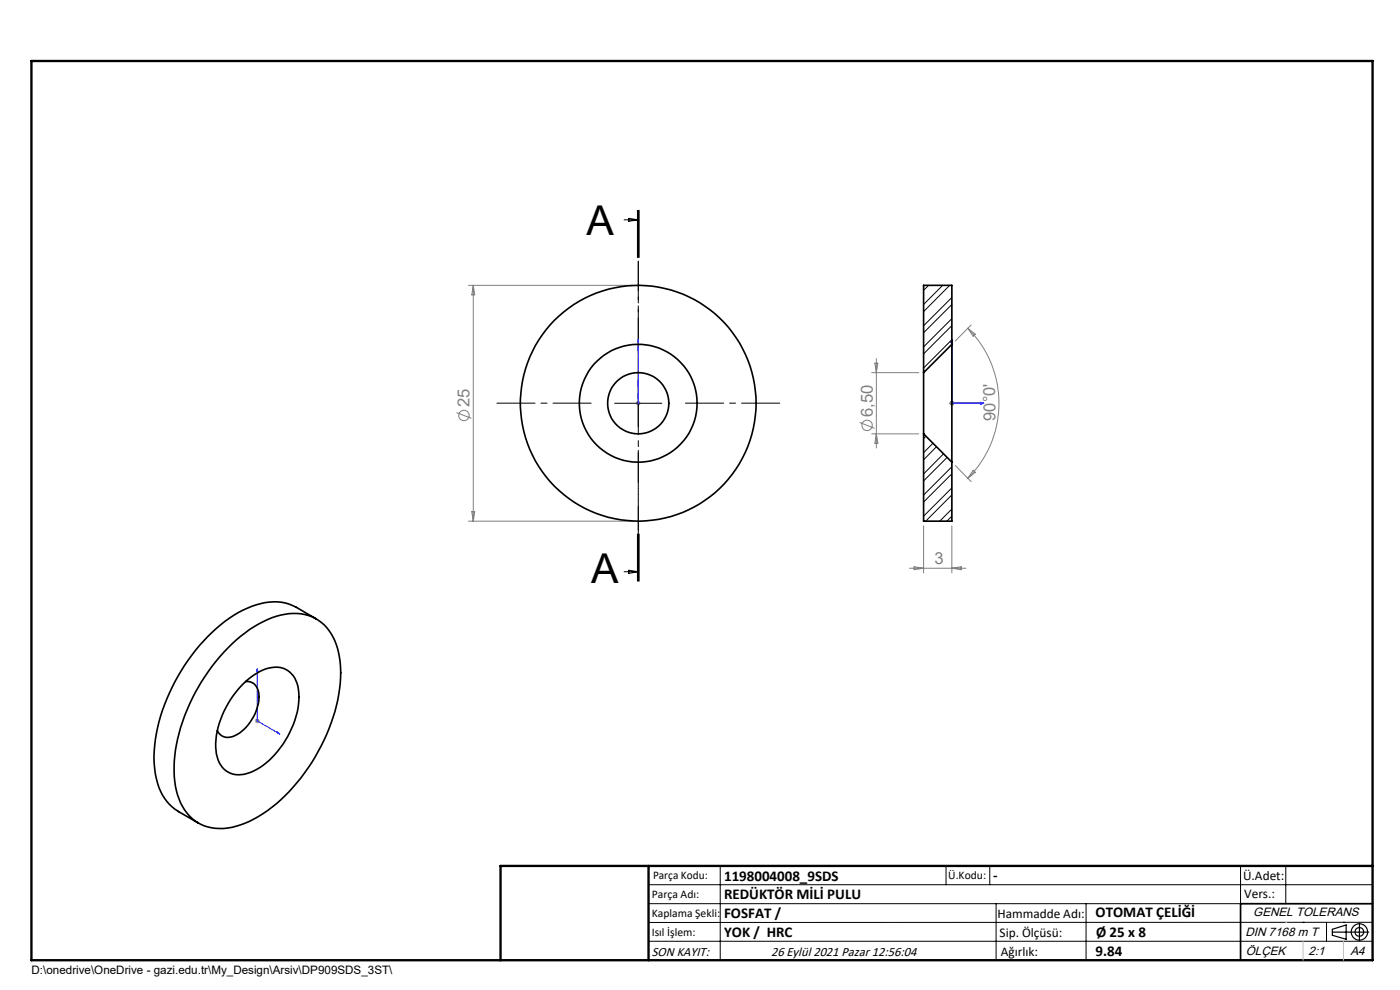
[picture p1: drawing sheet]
<svg xmlns="http://www.w3.org/2000/svg" width="297mm" height="210mm" viewBox="0 0 297 210" stroke-linecap="round" stroke-linejoin="round" font-family="sans-serif">
<g fill="none" stroke="#808080" stroke-width=".21">
<path d="M99.4 60.5h35M100.4 60.5v50.1M100.4 60.5l.3 2h-.6zM184.9 79h10M185.6 77h.6l-.3 2zM185.9 76.1v18.9M205.3 69.6a22.5 22.5 0 0 1 0 31.9M205.3 69.6l1.6 1.3-.5 .4zM206 68.9l-3.4 3.4M96.8 87.5l3.2 1.3M134.9 85.5h1M135 85.2l.7 .7"/>
<path d="M135.4 85v1M135.7 85.2l-.7 .7M182.4 89.6l3.1 1.3M184.9 92h10M185.9 92l.3 2h-.6zM201.4 85.5h1M201.6 85.2l.7 .7M201.9 85v1M202.3 85.2l-.7 .7M202.6 98.7l3.4 3.5M206.4 99.8l.5 .4-1.6 1.3zM99.4 110.6h35"/>
<path d="M100.1 108.5h.6l-.3 2.1zM195.9 111.5v10M201.9 111.5v10M192.9 120.5h12M193.9 120.2l2 .3-2 .4zM201.9 120.5l2-.3v.7zM54.1 152.9h1M54.2 152.6l.7 .7M54.6 152.4v1M54.9 152.6l-.7 .7"/>
<circle cx="98.4" cy="88.1" r="1.1"/>
<circle cx="183.9" cy="90.2" r="1.1"/>
</g>
<g fill="none" stroke="#000" stroke-width=".25">
<path d="M282.6 197.7h7.8M282.6 197.1l3-.9v3l-3-.8zM288.4 195.8v3.8M106.2 203.7h185"/>
<circle cx="288.4" cy="197.7" r="1.74"/>
<circle cx="288.4" cy="197.7" r=".93"/>
</g>
<path d="M135.4 72v.7v-.7M135.4 72v13.5M201.9 72l.2 .7h-.3zM201.9 72v13.5h6.8M135.4 85.4v.3zM135.4 85.5h.1M208 85.4l.7 .1-.7 .2zM54.6 141.9v11l4.8 2.8M54.6 141.9l.1 .6-.2-.1zM58.9 155.3l.5 .4-.5-.1z" fill="none" stroke="#00f" stroke-width=".21"/>
<path d="M135.4 75.5v-20M125.4 85.5h-20M135.4 95.5v20M145.4 85.5h20" fill="none" stroke="#000" stroke-width=".21" stroke-dasharray="15.2 1.3 1.3 1.3" stroke-dashoffset="7.1"/>
<path d="M135.4 44.6v78.7" fill="none" stroke="#000" stroke-width=".21" stroke-dasharray="6.3 1.3 1.3 1.3" stroke-dashoffset="-.6"/>
<g fill="none" stroke="#000" stroke-width=".21">
<path d="M132.4 46.6h3M133.4 46.3l2 .3-2 .3zM135.2 44.6v10M135.4 44.6v10M135.6 44.6v10M130.4 85.5h10M135.4 80.5v10M135.2 113.3v10M135.4 113.3v10M135.6 113.3v10zM132.4 121.3h3M133.4 121l2 .3-2 .3z"/>
<path d="M137.6 187.7h153.6M137.6 191.7h153.6M137.6 199.7h153.6M152.8 183.7v20M200.7 183.7v4M210 183.7v4M211.3 191.7v12M230.4 191.7v12M263.2 183.7v20M272.8 183.7v8M276.4 195.6h.1M281.4 195.6v4.1"/>
<path d="M285 195.6h.1M291.2 195.6l-153.6 .1"/>
</g>
<path d="M291.2 191.7h-28v12" fill="none" stroke="#000" stroke-width=".35"/>
<path d="M6.7 12.9h284.5v190.8h-284.5zM137.6 183.7v20M291.2 183.7h-185v20" fill="none" stroke="#000" stroke-width=".5"/>
<path d="M276.4 199.7v4M285 199.7v4" fill="none" stroke="#c0c0c0" stroke-width=".21"/>
<path d="M272.8 195.6h.1" fill="none" stroke="#c0c0c0" stroke-width=".25"/>
<g fill="#00f">
<path d="M135.4 85.4v.3zM135.4 72v.7z"/>
<path d="M58.9 155.3l.5 .4-.5-.1zM54.6 141.9l.1 .6-.2-.1z"/>
<path d="M208 85.4l.7 .1-.7 .2zM201.9 72l.2 .7h-.3zM208 85.4l.7 .1-.7 .2zM201.9 72l.2 .7h-.3z"/>
</g>
<g fill="none" stroke="#000" stroke-width=".35">
<path d="M195.9 79v13M201.9 73.1v24.9M201.9 73.1v-12.6h-6v18.5M201.9 73.1l-6 5.9M195.9 92v18.6h6v-12.6M195.9 92l6 6M48.3 137.5a22.7 22.7 0 0 1 13-7.3 9.3 9.3 0 0 1 10.3 7.5 27.4 27.4 0 0 1-1.8 16.9 38.7 38.7 0 0 1-15 18.6 13.7 13.7 0 0 1-11.4 2 10 10 0 0 1-6-7.5 28.4 28.4 0 0 1 2.3-17 42.3 42.3 0 0 1 8.6-13.2zM67.1 131.3l-4.2-2.5a10.8 10.8 0 0 0-9.5-.2 30.7 30.7 0 0 0-13.5 11.4 36.5 36.5 0 0 0-7.2 22.3 12.1 12.1 0 0 0 4.4 9.4l5 2.9M51.2 145.5a10.6 10.6 0 0 1 7.7-4 5.2 5.2 0 0 1 4.5 5.6 18.9 18.9 0 0 1-5.7 13.6 10.1 10.1 0 0 1-7.7 3.6 5.1 5.1 0 0 1-4.2-5.1 18.8 18.8 0 0 1 5.4-13.7zM52.1 144.6a2.7 2.7 0 0 1 2.8 3.2 9.9 9.9 0 0 1-5.5 8.4 2.46 2.46 0 0 1-3.3-1.2"/>
<circle cx="135.4" cy="85.5" r="12.5"/>
<circle cx="135.4" cy="85.5" r="6.5"/>
<circle cx="135.4" cy="85.5" r="25"/>
</g>
<g fill="none" stroke="#000" stroke-width=".21">
<path d="M197 60.5l-1.1 1.1M200 60.5l-4.1 4.1M201.5 60.5l-5.6 5.6M201.9 63.1l-6 6M201.9 67.6l-6 6M201.9 72.1l-6 6M201.9 64.6l-6 6M201.9 69.1l-6 6M196.4 92.5l-.5 .5M197.9 94l-2 2M198.6 94.8l-2.7 2.7M200.2 96.3l-4.3 4.2"/>
<path d="M200.9 97l-5 5M201.9 99l-6 6M201.9 103.5l-6 6M201.9 108l-2.5 2.6M201.9 100.5l-6 6M201.9 105l-5.5 5.6M201.9 109.5l-1 1.1"/>
</g>
<g font-size="8.7">
<text x="124.4" y="49.8">A</text>
<text x="125.4" y="123.7">A</text>
</g>
<g font-size="3.5" fill="#808080">
<text x="99.6" y="86.3" transform="rotate(-90 99.6 86.3)">25</text>
<text x="185.1" y="88.4" transform="rotate(-90 185.1 88.4)">6,50</text>
<text x="211.2" y="89.3" transform="rotate(-91 211.2 89.3)">90°0'</text>
<text x="198.3" y="119.7">3</text>
</g>
<g font-size="3.2">
<text x="153.6" y="186.8">1198004008_9SDS</text>
<text x="153.6" y="190.8">REDÜKTÖR MİLİ PULU</text>
<text x="210.7" y="186.6">-</text>
<text x="153.6" y="194.8">FOSFAT /</text>
<text x="232.4" y="194.5">OTOMAT ÇELİĞİ</text>
<text x="153.6" y="198.8">YOK / HRC</text>
<text x="232.4" y="202.8">9.84</text>
<text x="232.5" y="198.8">Ø 25 x 8</text>
</g>
<g font-size="2.8">
<text x="263.7" y="186.7">Ü.Adet:</text>
<text x="263.9" y="190.5">Vers.:</text>
<text x="211.6" y="194.8">Hammadde Adı:</text>
<text x="138.3" y="202.8">SON KAYIT:</text>
<text x="163.6" y="202.8">26 Eylül 2021 Pazar 12:56:04</text>
<text x="212.1" y="198.7">Sip. Ölçüsü:</text>
<text x="212.3" y="202.7">Ağırlık:</text>
</g>
<g font-size="2.6">
<text x="265.9" y="194.4">GENEL TOLERANS</text>
<text x="264.2" y="198.5">DIN 7168 m T</text>
<text x="264.3" y="202.6">ÖLÇEK</text>
<text x="277.6" y="202.6">2:1</text>
<text x="286.5" y="202.6">A4</text>
</g>
<g font-size="2.5">
<text x="138.3" y="190.5">Parça Adı:</text>
<text x="138.5" y="186.5">Parça Kodu:</text>
<text x="201.2" y="186.5">Ü.Kodu:</text>
<text x="138.3" y="194.5">Kaplama Şekli:</text>
<text x="138.3" y="198.6">Isıl İşlem:</text>
<text x="6.7" y="206.7">D:\onedrive\OneDrive - gazi.edu.tr\My_Design\Arsiv\DP909SDS_3ST\</text>
</g>
</svg>
